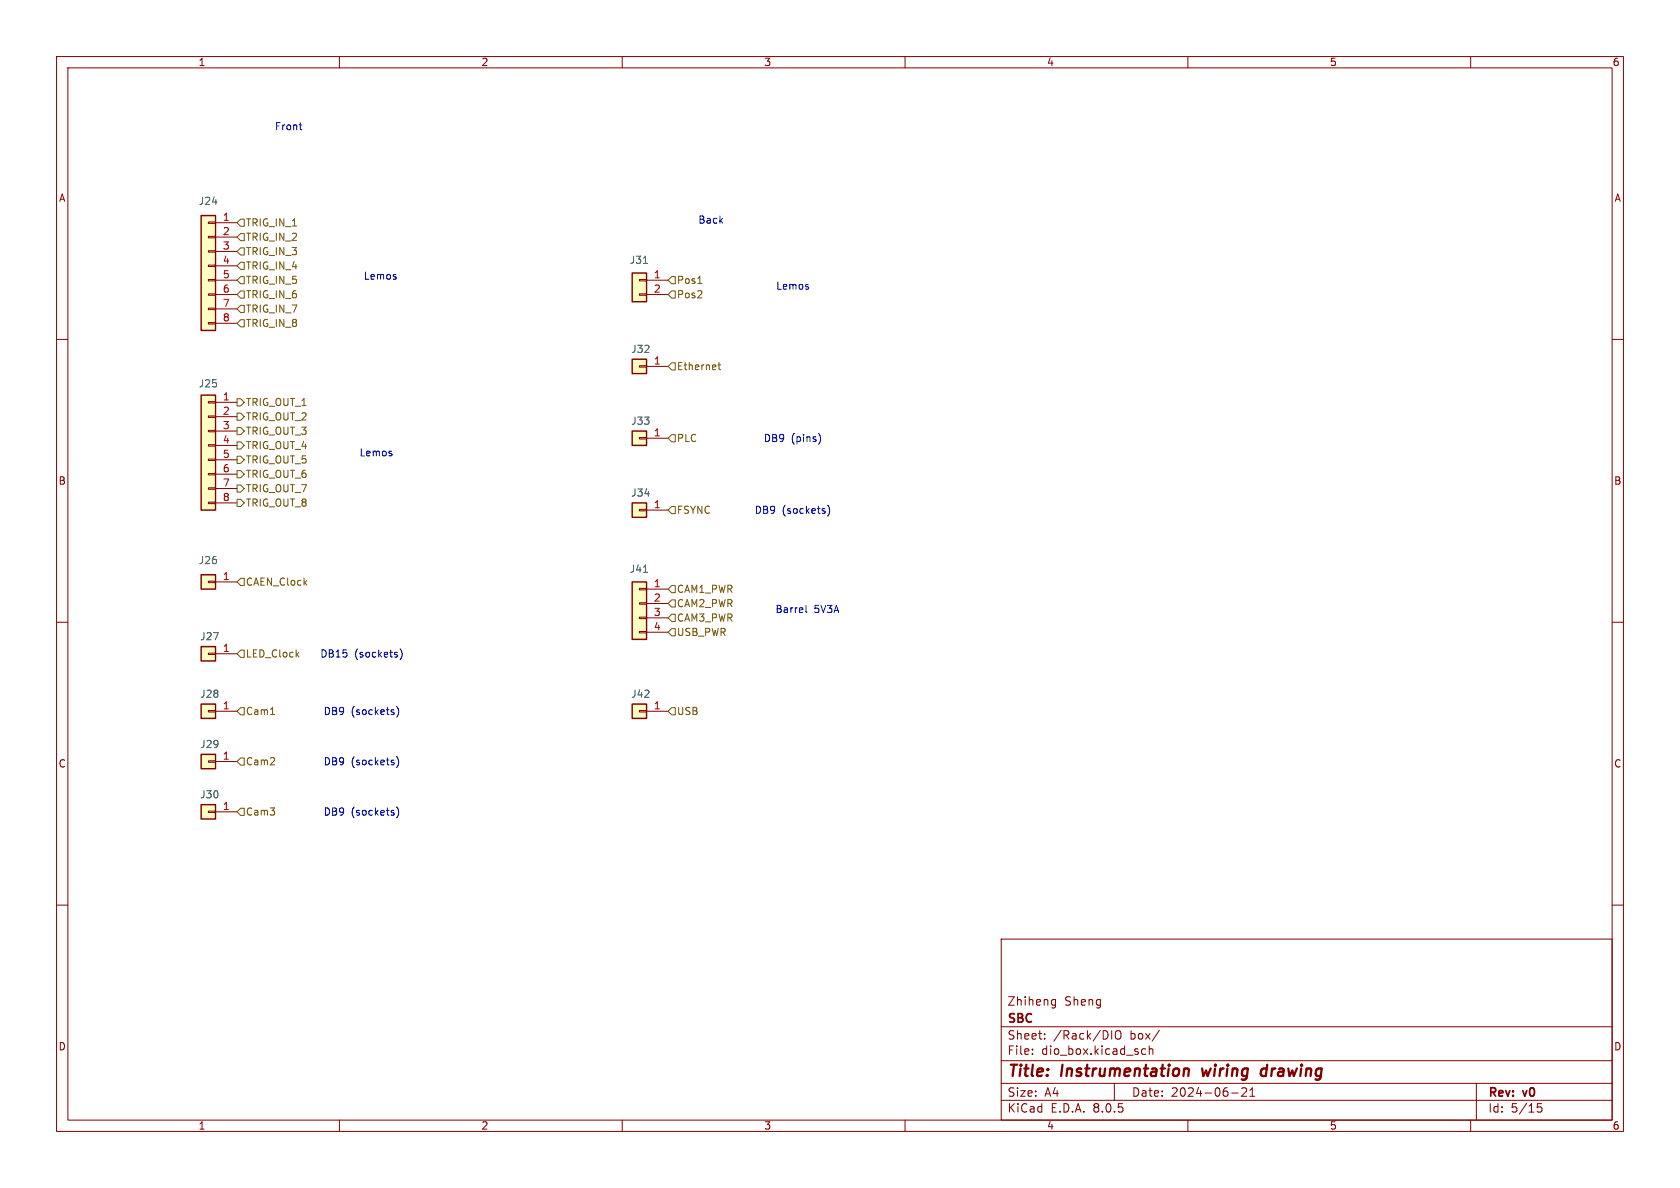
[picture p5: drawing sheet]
<svg xmlns="http://www.w3.org/2000/svg" width="297mm" height="210mm" viewBox="0 0 297 210" stroke-linecap="round" stroke-linejoin="round" font-family="sans-serif">
<g fill="none" stroke="#840000" stroke-width=".18">
<path d="M10 10h277v190h-277zM12 12h273v186h-273zM60 10v2M110 10v2M160 10v2M210 10v2M260 10v2M10 60h2M285 60h2M10 110h2M285 110h2M10 160h2"/>
<path d="M285 160h2M177 166h108v32h-108zM186 177.6h.6M186 176.8h.6M186.6 176.7v1.2l-.1 .2-.4 .1M60 198v2M110 198v2M160 198v2M177 194.5h108M177 191.5h108M177 187.5h108M177 181.5h108"/>
<path d="M182.5 186.3v.1M182.5 185.5v.1M184.7 183.6v.1M184.7 182.8v.1M196.5 182.2v1.5M197 191.5v3M197.4 182.3a.5 .5 0 0 1 .5-.1 .5 .5 0 0 1 .3 .5v.5a.5 .5 0 0 1-.5 .5 .5 .5 0 0 1-.5-.5v-.5zM201.8 186.1l.3 .3 .4-.1M202.5 185.5l-.4-.1-.3 .3M203.2 185.5l.2-.1 .3 .1 .1 .9M203.2 184.9v1.5M205 182.1l-1.3 2"/>
<path d="M210 198v2M217.7 193.2h1.2M220.3 192.4v.5l-.8 .9h.9M221 193.8h.8M221 192.7l.4-.4v1.5M260 198v2M261 191.5v6.5M272.5 195.1h-.7l-.1 .7 .3-.1h.5l.1 .3-.1 .5-.2 .1-.6-.1"/>
</g>
<path d="M209.7 188.9l.4 .1 .1 .2-.1 1M212.5 188.9l.2 1.3 .5-.9M223.9 189a.66 .66 0 0 0-1 .3v.5l.1 .3 .2 .1 .6-.1M224 188.2l-.2 2" fill="none" stroke="#840000" stroke-width=".4"/>
<path d="M111.8 76.2h2.5v2.5h-2.5z" fill="#ffffc2"/>
<path d="M113 77.3h1.3v.3h-1.3zM114.3 77.5h3.8" fill="none" stroke="#840000" stroke-width=".18"/>
<path d="M111.8 76.2h2.5v2.5h-2.5z" fill="none" stroke="#840000" stroke-width=".25"/>
<path d="M111.8 102.9h2.5v10.1h-2.5z" fill="#ffffc2"/>
<path d="M113 111.6h1.3v.3h-1.3zM113 109.1h1.3v.2h-1.3zM113 106.6h1.3v.2h-1.3zM113 104h1.3v.3h-1.3zM114.3 104.1h3.8M114.3 106.7h3.8M114.3 109.2h3.8M114.3 111.8h3.8" fill="none" stroke="#840000" stroke-width=".18"/>
<path d="M111.8 102.9h2.5v10.1h-2.5z" fill="none" stroke="#840000" stroke-width=".25"/>
<path d="M113.8 101.2h.7" fill="none" stroke="#006464" stroke-width=".18"/>
<path d="M35.6 124.5h2.5v2.5h-2.5z" fill="#ffffc2"/>
<path d="M36.8 125.6h1.3v.3h-1.3zM38.1 125.7h3.8" fill="none" stroke="#840000" stroke-width=".18"/>
<path d="M35.6 124.5h2.5v2.5h-2.5z" fill="none" stroke="#840000" stroke-width=".25"/>
<path d="M111.8 88.9h2.5v2.5h-2.5z" fill="#ffffc2"/>
<path d="M113 90h1.3v.3h-1.3zM114.3 90.2h3.8" fill="none" stroke="#840000" stroke-width=".18"/>
<path d="M111.8 88.9h2.5v2.5h-2.5z" fill="none" stroke="#840000" stroke-width=".25"/>
<path d="M35.6 101.6h2.5v2.5h-2.5z" fill="#ffffc2"/>
<path d="M36.8 102.7h1.3v.3h-1.3zM38.1 102.9h3.8" fill="none" stroke="#840000" stroke-width=".18"/>
<path d="M35.6 101.6h2.5v2.5h-2.5z" fill="none" stroke="#840000" stroke-width=".25"/>
<path d="M35.6 38.1h2.5v20.3h-2.5z" fill="#ffffc2"/>
<g fill="none" stroke="#840000" stroke-width=".18">
<path d="M36.8 39.2h1.3v.3h-1.3zM38.1 39.4h3.8M36.8 57h1.3v.3h-1.3zM36.8 54.5h1.3v.2h-1.3zM36.8 51.9h1.3v.3h-1.3zM36.8 49.4h1.3v.3h-1.3zM36.8 46.9h1.3v.2h-1.3zM36.8 44.3h1.3v.3h-1.3zM36.8 41.8h1.3v.2h-1.3zM38.1 41.9h3.8M38.1 44.5h3.8M38.1 47h3.8"/>
<path d="M38.1 49.5h3.8M38.1 52.1h3.8M38.1 54.6h3.8M38.1 57.2h3.8"/>
</g>
<path d="M35.6 38.1h2.5v20.3h-2.5z" fill="none" stroke="#840000" stroke-width=".25"/>
<path d="M35.6 133.4h2.5v2.5h-2.5z" fill="#ffffc2"/>
<path d="M36.8 134.5h1.3v.2h-1.3zM38.1 134.6h3.8" fill="none" stroke="#840000" stroke-width=".18"/>
<path d="M35.6 133.4h2.5v2.5h-2.5z" fill="none" stroke="#840000" stroke-width=".25"/>
<path d="M111.8 124.5h2.5v2.5h-2.5z" fill="#ffffc2"/>
<path d="M113 125.6h1.3v.3h-1.3zM114.3 125.7h3.8" fill="none" stroke="#840000" stroke-width=".18"/>
<path d="M111.8 124.5h2.5v2.5h-2.5z" fill="none" stroke="#840000" stroke-width=".25"/>
<path d="M111.8 63.5h2.5v2.5h-2.5z" fill="#ffffc2"/>
<path d="M113 64.6h1.3v.3h-1.3zM114.3 64.8h3.8" fill="none" stroke="#840000" stroke-width=".18"/>
<path d="M111.8 63.5h2.5v2.5h-2.5z" fill="none" stroke="#840000" stroke-width=".25"/>
<path d="M35.6 114.3h2.5v2.5h-2.5z" fill="#ffffc2"/>
<path d="M36.8 115.4h1.3v.3h-1.3zM38.1 115.6h3.8" fill="none" stroke="#840000" stroke-width=".18"/>
<path d="M35.6 114.3h2.5v2.5h-2.5z" fill="none" stroke="#840000" stroke-width=".25"/>
<path d="M111.8 48.3h2.5v5h-2.5z" fill="#ffffc2"/>
<path d="M113 51.9h1.3v.3h-1.3zM113 49.4h1.3v.3h-1.3zM114.3 49.5h3.8M114.3 52.1h3.8" fill="none" stroke="#840000" stroke-width=".18"/>
<path d="M111.8 48.3h2.5v5h-2.5z" fill="none" stroke="#840000" stroke-width=".25"/>
<path d="M113.8 46.6h.7" fill="none" stroke="#006464" stroke-width=".18"/>
<path d="M35.6 142.2h2.5v2.6h-2.5z" fill="#ffffc2"/>
<path d="M36.8 143.4h1.3v.2h-1.3zM38.1 143.5h3.8" fill="none" stroke="#840000" stroke-width=".18"/>
<path d="M35.6 142.2h2.5v2.6h-2.5z" fill="none" stroke="#840000" stroke-width=".25"/>
<path d="M35.6 69.9h2.5v20.3h-2.5z" fill="#ffffc2"/>
<g fill="none" stroke="#840000" stroke-width=".18">
<path d="M36.8 78.6h1.3v.3h-1.3zM36.8 76.1h1.3v.2h-1.3zM36.8 73.5h1.3v.3h-1.3zM36.8 71h1.3v.2h-1.3zM38.1 71.1h3.8M38.1 73.7h3.8M38.1 76.2h3.8M38.1 78.7h3.8M36.8 88.8h1.3v.2h-1.3zM36.8 86.2h1.3v.3h-1.3zM36.8 83.7h1.3v.2h-1.3zM36.8 81.2h1.3v.2h-1.3z"/>
<path d="M38.1 81.3h3.8M38.1 83.8h3.8M38.1 86.4h3.8M38.1 88.9h3.8"/>
</g>
<path d="M35.6 69.9h2.5v20.3h-2.5z" fill="none" stroke="#840000" stroke-width=".25"/>
<g fill="none" stroke="#725600" stroke-width=".18">
<path d="M41.9 39.4l.6-.7h.7v1.3h-.7zM41.9 41.9l.6-.6h.7v1.2h-.7zM41.9 44.5l.6-.7h.7v1.3h-.7zM41.9 47l.6-.6h.7v1.2h-.7zM41.9 49.5l.6-.6h.7v1.3h-.7zM41.9 57.2l.6-.7h.7v1.3h-.7zM42.5 54h.7v1.2h-.7l-.6-.6zM42.5 51.4h.7v1.3h-.7l-.6-.6zM118.7 51.4h.7v1.3h-.7l-.6-.6zM118.7 48.9h.7v1.3h-.7l-.6-.7zM123.4 50.1h.7M41.9 70.5h.6l.7 .6-.7 .7h-.6z"/>
<path d="M41.9 73h.6l.7 .7-.7 .6h-.6zM41.9 75.6h.6l.7 .6-.7 .6h-.6zM41.9 78.1h.6l.7 .6-.7 .7h-.6zM118.1 77.5l.6-.7h.7v1.3h-.7zM118.1 64.8l.6-.7h.7v1.3h-.7zM126.9 64.5h.5M127.1 64.1v1.1l.3 .1M41.9 88.3h.6l.7 .6-.7 .6h-.6zM41.9 83.2h.6l.7 .6-.7 .7h-.6zM41.9 80.6h.6l.7 .7-.7 .6h-.6zM41.9 85.7h.6l.7 .7-.7 .6h-.6zM118.7 89.5h.7v1.3h-.7l-.6-.6z"/>
<path d="M42.5 102.2h.7v1.3h-.7l-.6-.6zM42.5 114.9h.7v1.3h-.7l-.6-.6zM52.5 115.7l.3 .4M52.8 115.3l-.4 .5M118.1 106.7l.6-.7h.7v1.3h-.7zM118.7 103.5h.7v1.3h-.7l-.6-.7zM118.7 111.1h.7v1.3h-.7l-.6-.6zM118.7 108.6h.7v1.3h-.7l-.6-.7zM41.9 134.6l.6-.6h.7v1.3h-.7zM42.5 125.1h.7v1.3h-.7l-.6-.7zM47.8 126.3h.8M118.7 125.1h.7v1.3h-.7l-.6-.7z"/>
<path d="M42.5 142.9h.7v1.2h-.7l-.6-.6z"/>
</g>
<path d="M52.9 22.1h.5M53.1 22.9h.3M144.8 76.7a1.49 1.49 0 0 1 0 1.8M146.3 89.3a1.46 1.46 0 0 1 0 1.9M70.7 114.7a1.46 1.46 0 0 1 0 1.9M142.5 107v1.1l.2 .2M70.1 124.9a1.46 1.46 0 0 1 0 1.9M70.1 133.8a1.46 1.46 0 0 1 0 1.9M70.1 142.6a1.46 1.46 0 0 1 0 2" fill="none" stroke="#0000c2" stroke-width=".18"/>
<g font-size="2.8" fill="#840000">
<text x="178" y="190.9">Title:</text>
<text x="187.7" y="190.9">Instrumentation</text>
<text x="213.4" y="190.9">wiring</text>
<text x="224.6" y="190.9">drawing</text>
</g>
<g font-size="2.1" fill="#840000">
<text x="178" y="178">Zhiheng</text>
<text x="188.2" y="178">Sheng</text>
<text x="178" y="184">Sheet:</text>
<text x="178" y="181.2">SBC</text>
<text x="186.2" y="184">/Rack/DIO</text>
<text x="199.8" y="184">box/</text>
<text x="178" y="186.7">File:</text>
<text x="184.1" y="186.7">dio_box.kicad_sch</text>
<text x="178" y="196.9">KiCad</text>
<text x="178" y="194.1">Size:</text>
<text x="184.7" y="194.1">A4</text>
<text x="185.7" y="196.9">E.D.A.</text>
<text x="193.3" y="196.9">8.0.5</text>
<text x="200" y="194.1">Date:</text>
<text x="207" y="194.1">2024-06-21</text>
<text x="263" y="194.3">Rev:</text>
<text x="263" y="196.9">Id:</text>
<text x="267.1" y="196.9">5/15</text>
<text x="269.4" y="194.3">v0</text>
</g>
<g font-size="1.8" fill="#840000">
<text x="35" y="11.9">1</text>
<text x="85" y="11.9">2</text>
<text x="135" y="11.9">3</text>
<text x="185" y="11.9">4</text>
<text x="235" y="11.9">5</text>
<text x="285" y="11.9">6</text>
<text x="10.3" y="35.9">A</text>
<text x="285.3" y="35.9">A</text>
<text x="10.3" y="85.9">B</text>
<text x="285.3" y="85.9">B</text>
<text x="10.3" y="135.9">C</text>
<text x="285.3" y="135.9">C</text>
<text x="10.3" y="185.9">D</text>
<text x="285.3" y="185.9">D</text>
<text x="35" y="199.9">1</text>
<text x="85" y="199.9">2</text>
<text x="135" y="199.9">3</text>
<text x="185" y="199.9">4</text>
<text x="235" y="199.9">5</text>
<text x="285" y="199.9">6</text>
</g>
<g font-size="1.8" fill="#0000c2">
<text x="48.5" y="23.2">Front</text>
<text x="123.4" y="39.7">Back</text>
<text x="64.2" y="49.6">Lemos</text>
<text x="137.1" y="51.4">Lemos</text>
<text x="63.5" y="80.9">Lemos</text>
<text x="134.9" y="78.3">DB9</text>
<text x="139.9" y="78.3">(pins)</text>
<text x="133.3" y="91">DB9</text>
<text x="138.3" y="91">(sockets)</text>
<text x="137" y="108.6">Barrel</text>
<text x="143.9" y="108.6">5V3A</text>
<text x="56.5" y="116.4">DB15</text>
<text x="62.7" y="116.4">(sockets)</text>
<text x="57.1" y="126.6">DB9</text>
<text x="62.1" y="126.6">(sockets)</text>
<text x="57.1" y="135.5">DB9</text>
<text x="62.1" y="135.5">(sockets)</text>
<text x="57.1" y="144.4">DB9</text>
<text x="62.1" y="144.4">(sockets)</text>
</g>
<g font-size="1.8" fill="#006464">
<text x="35" y="36.4">J24</text>
<text x="111.2" y="46.8">J31</text>
<text x="111.5" y="62.6">J32</text>
<text x="35" y="68.7">J25</text>
<text x="111.5" y="75.3">J33</text>
<text x="111.5" y="88">J34</text>
<text x="35" y="99.9">J26</text>
<text x="111.2" y="101.4">J41</text>
<text x="35.3" y="113.4">J27</text>
<text x="35.3" y="123.5">J28</text>
<text x="111.5" y="123.5">J42</text>
<text x="35.3" y="132.4">J29</text>
<text x="35.3" y="141.3">J30</text>
</g>
<g font-size="1.8" fill="#a90000">
<text x="39.3" y="39.1">1</text>
<text x="39.3" y="41.7">2</text>
<text x="39.3" y="44.2">3</text>
<text x="39.3" y="46.7">4</text>
<text x="39.3" y="49.3">5</text>
<text x="39.3" y="51.8">6</text>
<text x="115.5" y="49.3">1</text>
<text x="115.5" y="51.8">2</text>
<text x="39.3" y="54.4">7</text>
<text x="39.3" y="56.9">8</text>
<text x="115.5" y="64.5">1</text>
<text x="39.3" y="70.9">1</text>
<text x="39.3" y="73.4">2</text>
<text x="39.3" y="75.9">3</text>
<text x="115.5" y="77.2">1</text>
<text x="39.3" y="78.5">4</text>
<text x="39.3" y="81">5</text>
<text x="39.3" y="83.6">6</text>
<text x="39.3" y="86.1">7</text>
<text x="39.3" y="88.6">8</text>
<text x="115.5" y="89.9">1</text>
<text x="39.3" y="102.6">1</text>
<text x="115.5" y="103.9">1</text>
<text x="115.5" y="106.4">2</text>
<text x="115.5" y="109">3</text>
<text x="115.5" y="111.5">4</text>
<text x="39.3" y="115.3">1</text>
<text x="39.3" y="125.5">1</text>
<text x="115.5" y="125.5">1</text>
<text x="39.3" y="134.4">1</text>
<text x="39.3" y="143.3">1</text>
</g>
<g font-size="1.8" fill="#725600">
<text x="43.4" y="40.2">TRIG_IN_1</text>
<text x="43.4" y="42.8">TRIG_IN_2</text>
<text x="43.4" y="45.3">TRIG_IN_3</text>
<text x="43.4" y="47.9">TRIG_IN_4</text>
<text x="43.4" y="52.9">TRIG_IN_6</text>
<text x="43.4" y="50.4">TRIG_IN_5</text>
<text x="119.6" y="52.9">Pos2</text>
<text x="119.6" y="50.4">Pos1</text>
<text x="43.4" y="55.5">TRIG_IN_7</text>
<text x="43.4" y="58">TRIG_IN_8</text>
<text x="119.6" y="65.6">Ethernet</text>
<text x="43.4" y="72">TRIG_OUT_1</text>
<text x="43.4" y="74.5">TRIG_OUT_2</text>
<text x="43.4" y="77.1">TRIG_OUT_3</text>
<text x="43.4" y="82.1">TRIG_OUT_5</text>
<text x="43.4" y="79.6">TRIG_OUT_4</text>
<text x="119.6" y="78.3">PLC</text>
<text x="43.4" y="89.8">TRIG_OUT_8</text>
<text x="43.4" y="84.7">TRIG_OUT_6</text>
<text x="43.4" y="87.2">TRIG_OUT_7</text>
<text x="119.6" y="91">FSYNC</text>
<text x="43.4" y="103.7">CAEN_Clock</text>
<text x="119.6" y="105">CAM1_PWR</text>
<text x="119.6" y="107.5">CAM2_PWR</text>
<text x="119.6" y="112.6">USB_PWR</text>
<text x="119.6" y="110.1">CAM3_PWR</text>
<text x="43.4" y="116.4">LED_Clock</text>
<text x="43.4" y="126.6">Cam1</text>
<text x="119.6" y="126.6">USB</text>
<text x="43.4" y="135.5">Cam2</text>
<text x="43.4" y="144.4">Cam3</text>
</g>
</svg>
